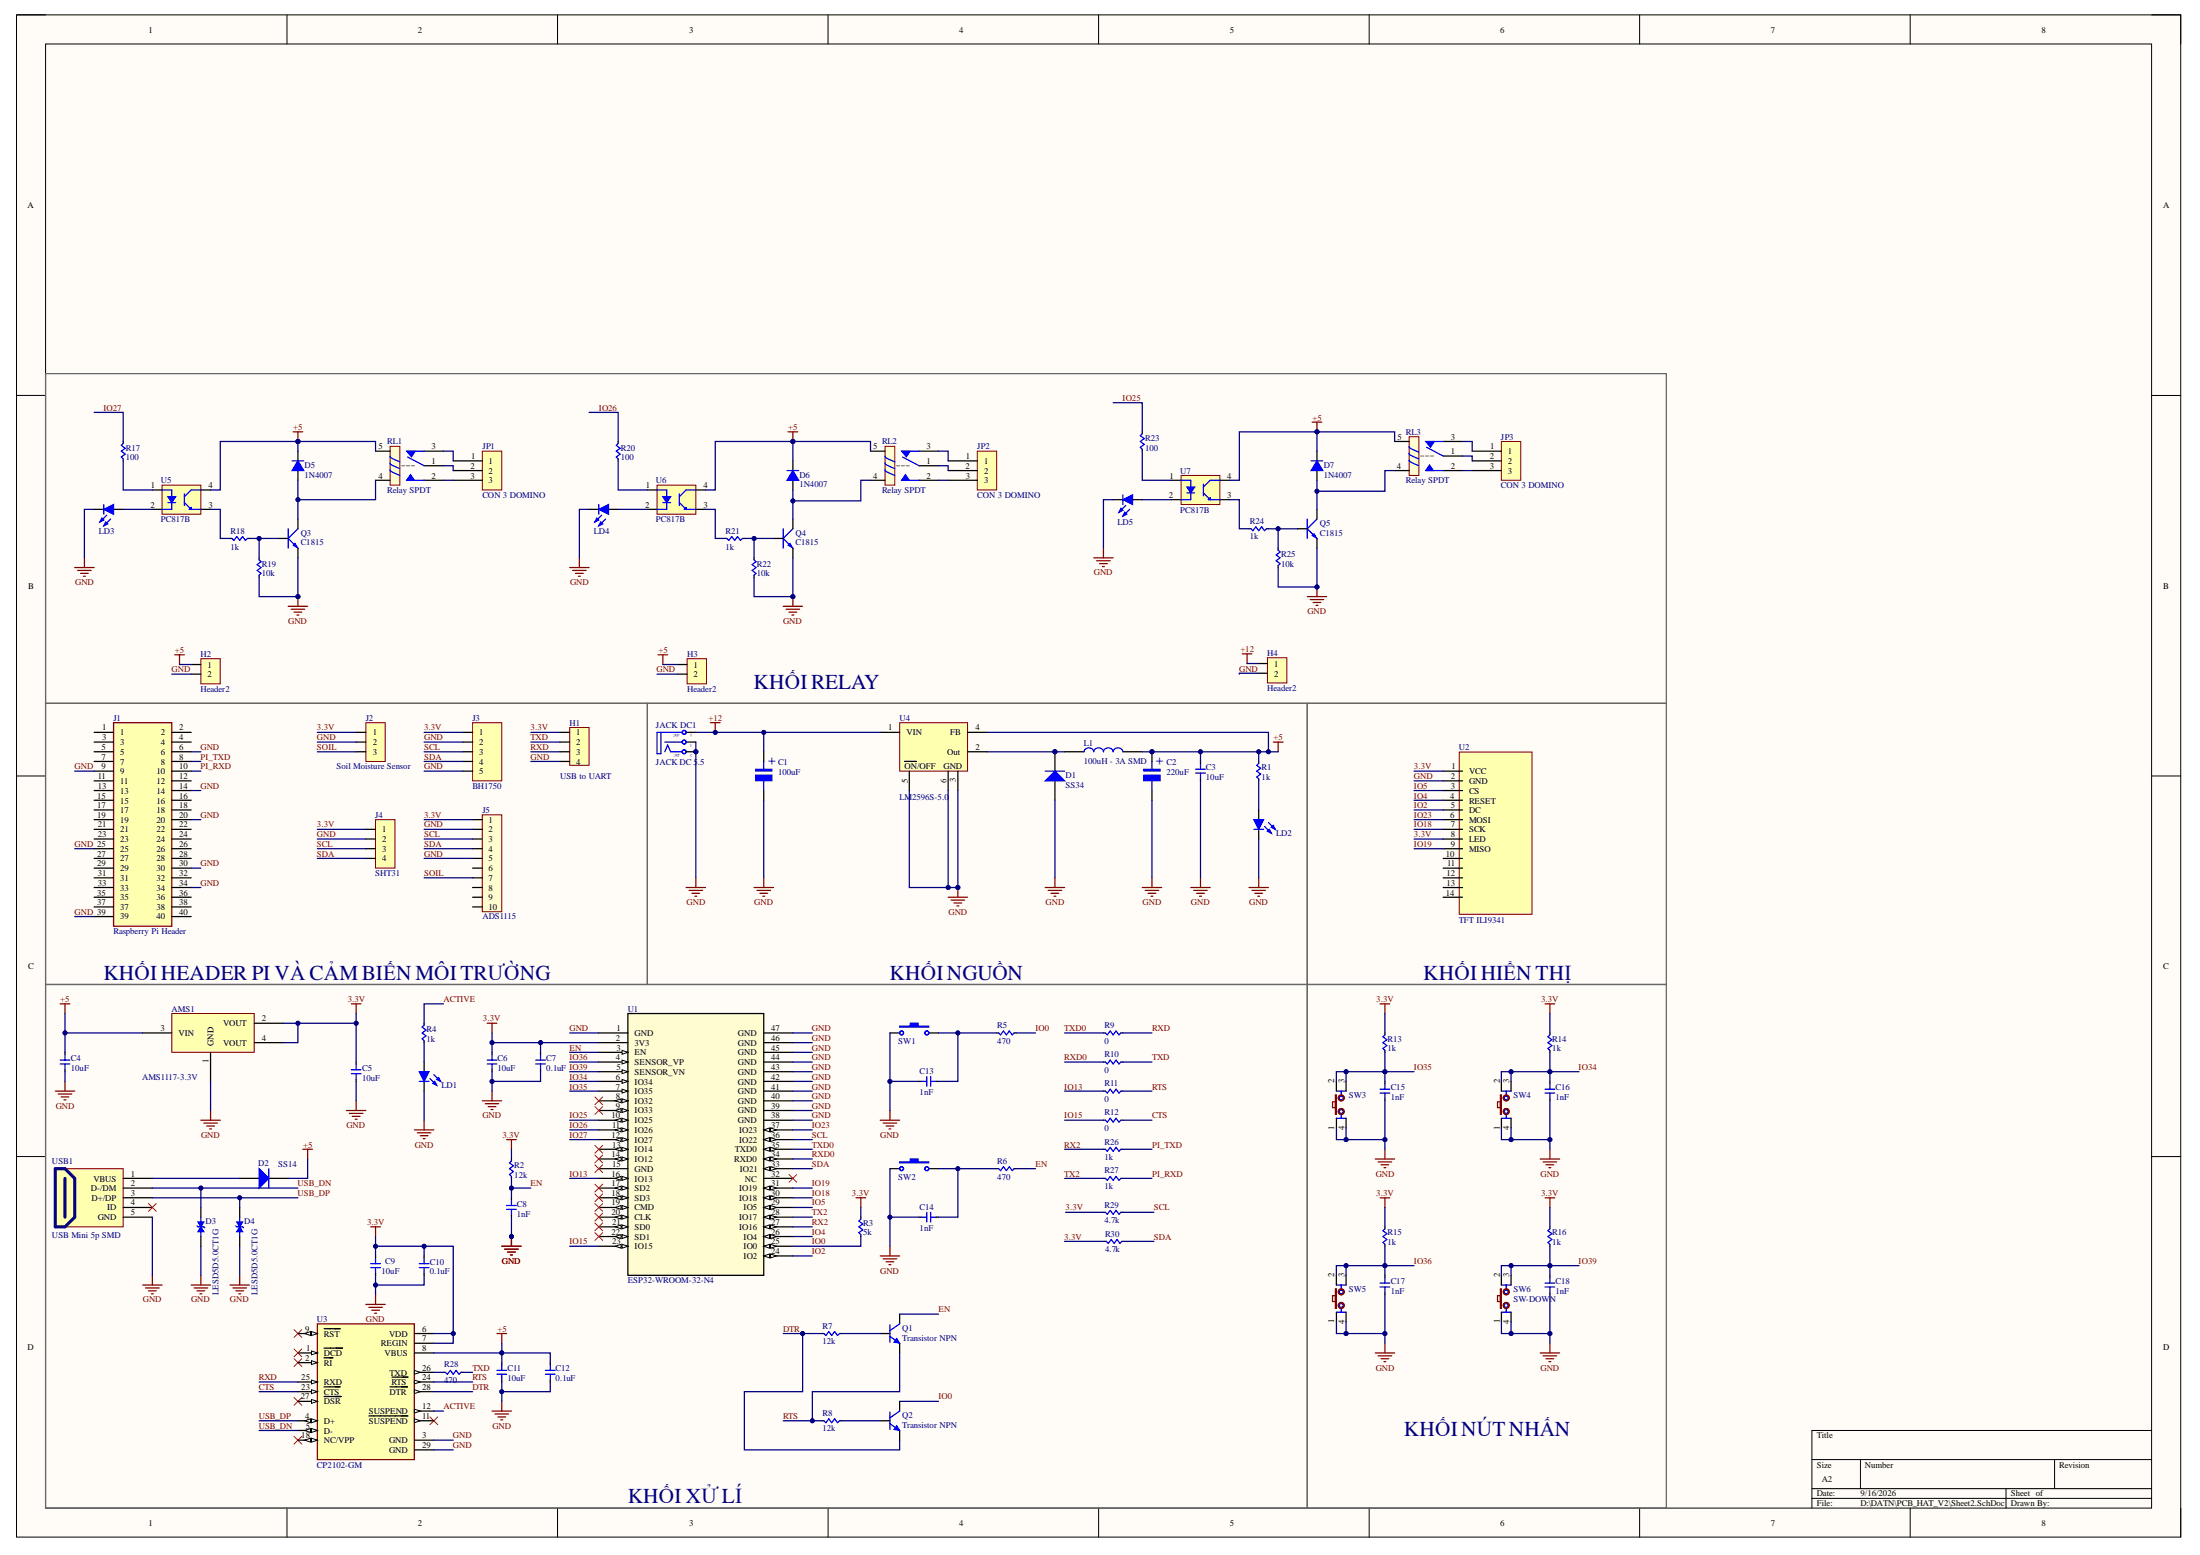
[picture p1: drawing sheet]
# Altium project PCB_HAT.PrjPcb
1 sheet, 97 parts. Net scope: global (net labels, ports and power ports of the same name join across sheets).
Board file: PCB3.PcbDoc

## Sheet Sheet2.SchDoc
size A2; SheetNumber: 1; SheetTotal: 1

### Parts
AMS1  AMS1117-3.3V  [SOT223]
C1  100uF  [tu nhom 6.3 (d)]
C2  220uF  [tu nhom 8 (e)]
C3  10uF  [Cap 0603]
C4  10uF  [Cap 0603]
C5  10uF  [Cap 0603]
C6  10uF  [Cap 0603]
C7  0.1uF  [Cap 0603]
C8  1nF  [Cap 0603]
C9  10uF  [Cap 0603]
C10  0.1uF  [Cap 0603]
C11  10uF  [Cap 0603]
C12  0.1uF  [Cap 0603]
C13  1nF  [Cap 0603]
C14  1nF  [Cap 0603]
C15  1nF  [Cap 0603]
C16  1nF  [Cap 0603]
C17  1nF  [Cap 0603]
C18  1nF  [Cap 0603]
D1  SS34  [DIODE SMA]
D2  SS14  [DIODE SMA]
D3  LESD5D5.0CT1G  [TVS_LESD5D5.0CT1G]
D4  LESD5D5.0CT1G  [TVS_LESD5D5.0CT1G]
D5  1N4007  [DIODE 1A]
D6  1N4007  [DIODE 1A]
D7  1N4007  [DIODE 1A]
H1  USB to UART  [HDR4]
H2  Header2  [HDR2]
H3  Header2  [HDR2]
H4  Header2  [HDR2]
J1  Raspberry Pi Header  [SAMESKY_SSK04-FPH-254-B20]
J2  Soil Moisture Sensor  [JP3-C1T]
J3  BH1750  [JP5-C1T]
J4  SHT31  [JP4-C1T]
J5  ADS1115  [CON10]
JACK_DC1  JACK DC 5.5  [JACK DC 5.5]
JP1  CON 3 DOMINO  [CON 3]
JP2  CON 3 DOMINO  [CON 3]
JP3  CON 3 DOMINO  [CON 3]
L1  100uH - 3A SMD  [Cuon Cam 12x12x10]
LD1  Led  [Led 0805]  (value not drawn)
LD2  Led  [Led 0805]  (value not drawn)
LD3  Led  [Led 0805]  (value not drawn)
LD4  Led  [Led 0805]  (value not drawn)
LD5  Led  [Led 0805]  (value not drawn)
Q1  Transistor NPN  [SOT-23]
Q2  Transistor NPN  [SOT-23]
Q3  C1815  [TO92-123]
Q4  C1815  [TO92-123]
Q5  C1815  [TO92-123]
R1  1k  [RES 0603]
R2  12k  [RES 0603]
R3  5k  [RES 0603]
R4  1k  [RES 0603]
R5  470  [RES 0603]
R6  470  [RES 0603]
R7  12k  [RES 0603]
R8  12k  [RES 0603]
R9  0  [RES 0603]
R10  0  [RES 0603]
R11  0  [RES 0603]
R12  0  [RES 0603]
R13  1k  [RES 0603]
R14  1k  [RES 0603]
R15  1k  [RES 0603]
R16  1k  [RES 0603]
R17  100  [RES 0603]
R18  1k  [RES 0603]
R19  10k  [RES 0603]
R20  100  [RES 0603]
R21  1k  [RES 0603]
R22  10k  [RES 0603]
R23  100  [RES 0603]
R24  1k  [RES 0603]
R25  10k  [RES 0603]
R26  1k  [RES 0603]
R27  1k  [RES 0603]
R28  470  [RES 0603]
R29  4.7k  [RES 0603]
R30  4.7k  [RES 0603]
RL1  Relay SPDT  [RL_SPDT_10A]
RL2  Relay SPDT  [RL_SPDT_10A]
RL3  Relay SPDT  [RL_SPDT_10A]
SW1  Nut Nhan 2 Chan SMD 3x6x2.5  [Nut Nhan 2 Chan SMD 3x6x2.5]  (value not drawn)
SW2  Nut Nhan 2 Chan SMD 3x6x2.5  [Nut Nhan 2 Chan SMD 3x6x2.5]  (value not drawn)
SW3  SW_CAPTURE  [SW2-DIP]  (value not drawn)
SW4  SW_UP  [SW2-DIP]  (value not drawn)
SW5  SW-OK  [SW2-DIP]  (value not drawn)
SW6  SW-DOWN  [SW2-DIP]
U1  ESP32-WROOM-32-N4  [MOD_ESP32-WROOM-32_EXP]
U2  TFT ILI9341  [TFT ILI9341]
U3  CP2102-GM  [QFN50P500X500X100-29N]
U4  LM2596S-5.0  [TO-263-5]
U5  PC817B  [DIP 4]
U6  PC817B  [DIP 4]
U7  PC817B  [DIP 4]
USB1  USB Mini 5p SMD  [USB Mini 5p SMD]

### Blocks framed on the sheet
KHỐI RELAY: D5-D7 JP1-JP3 LD3-LD5 Q3-Q5 R17-R25 RL1-RL3 U5-U7
KHỐI HEADER PI VÀ CẢM BIẾN MÔI TRƯỜNG: H1-H4 J1-J5
KHỐI HIỂN THỊ: U2
KHỐI NÚT NHẤN: C15-C18 R13-R16 SW3-SW6

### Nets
3.3V: AMS1.2(VOUT) AMS1.4(VOUT) C5.1 C6.1 C7.1 C9.1 C10.1 H1.1 J2.1 J3.1 J4.1 J5.1 R2.2 R3.2 R13.2 R14.2 R15.2 R16.2 R29.2 R30.2 U1.2(3V3) U2.1(VCC) U2.8(LED) U3.6(VDD) U3.7(REGIN)
+5: AMS1.3(VIN) C2.1 C3.1 C4.1 C11.1 C12.1 D2.2(K) D5.2(K) D6.2(K) D7.2(K) H2.1 H3.1 L1.2 R1.2 RL1.5(COIL2) RL2.5(COIL2) RL3.5(COIL2) U3.8(VBUS) U4.4(FB) U5.4(C) U6.4(C) U7.4(C)
+12: C1.1 H4.1 JACK_DC1.1(T) U4.1(VIN)
GND: AMS1.1(GND) C1.2 C2.2 C3.2 C4.2 C5.2 C6.2 C7.2 C8.2 C9.2 C10.2 C11.2 C12.2 C13.1 C14.1 C15.2 C16.2 C17.2 C18.2 D1.1(A) D3.1 D4.1 H1.4 H2.2 H3.2 H4.2 J1.6 J1.9 J1.14 J1.20 J1.25 J1.30 J1.34 J1.39 J2.2 J3.2 J3.5 J4.2 J5.2 J5.5 JACK_DC1.2(TN) JACK_DC1.3(S) LD1.2(K) LD2.2(K) LD3.2(K) LD4.2(K) LD5.2(K) Q3.1(E) Q4.1(E) Q5.1(E) R19.2 R22.2 R25.2 SW1.1 SW2.1 SW3.1 SW3.4 SW4.1 SW4.4 SW5.1 SW5.4 SW6.1 SW6.4 U1.1(GND) U1.38(GND) U1.39(GND) U1.40(GND) U1.41(GND) U1.42(GND) U1.43(GND) U1.44(GND) U1.45(GND) U1.46(GND) U1.47(GND) U2.2(GND) U3.3(GND) U3.29(GND) U4.3(GND) U4.5(~{ON}/OFF) U4.6(PAD) USB1.5(GND)
ACTIVE: R4.2 U3.12(SUSPEND)
CTS: R12.1 U3.23(~{CTS})
DTR: Q2.2(E) R7.2 U3.28(~{DTR})
EN: C8.1 Q1.3(C) R2.1 R6.1 U1.3(EN)
IO0: Q2.3(C) R3.1 R5.1 U1.25(IO0)
IO2: U1.24(IO2) U2.5(DC)
IO4: U1.26(IO4) U2.4(RESET)
IO5: U1.29(IO5) U2.3(CS)
IO13: R11.2 U1.16(IO13)
IO15: R12.2 U1.23(IO15)
IO18: U1.30(IO18) U2.7(SCK)
IO19: U1.31(IO19) U2.9(MISO)
IO23: U1.37(IO23) U2.6(MOSI)
IO25: R23.2 U1.10(IO25)
IO26: R20.2 U1.11(IO26)
IO27: R17.2 U1.12(IO27)
IO34: C16.1 R14.1 SW4.2 SW4.3 U1.6(IO34)
IO35: C15.1 R13.1 SW3.2 SW3.3 U1.7(IO35)
IO36: C17.1 R15.1 SW5.2 SW5.3 U1.4(SENSOR_VP)
IO39: C18.1 R16.1 SW6.2 SW6.3 U1.5(SENSOR_VN)
PI_RXD: J1.10 R27.1
PI_TXD: J1.8 R26.1
RTS: Q1.2(E) R8.2 R11.1 U3.24(~{RTS})
RX2: R26.2 U1.27(IO16)
RXD: H1.3 R9.1 U3.25(RXD)
RXD0: R10.2 U1.34(RXD0)
SCL: J3.3 J4.3 J5.3 R29.1 U1.36(IO22)
SDA: J3.4 J4.4 J5.4 R30.1 U1.33(IO21)
SOIL: J2.3 J5.7
TX2: R27.2 U1.28(IO17)
TXD: H1.2 R10.1 R28.1
TXD0: R9.2 U1.35(TXD0)
USB_DN: D3.2 U3.5(D-) USB1.2(D-/DM)
USB_DP: D4.2 U3.4(D+) USB1.3(D+/DP)
NetC13_2: C13.2 R5.2 SW1.2
NetC14_2: C14.2 R6.2 SW2.2
NetD1_2: D1.2(K) L1.1 U4.2(Out)
NetD2_1: D2.1(A) USB1.1(VBUS)
NetD5_1: D5.1(A) Q3.3(C) RL1.4(COIL1)
NetD6_1: D6.1(A) Q4.3(C) RL2.4(COIL1)
NetD7_1: D7.1(A) Q5.3(C) RL3.4(COIL1)
NetJP1_1: JP1.1 RL1.3(NC)
NetJP1_2: JP1.2 RL1.1(COM)
NetJP1_3: JP1.3 RL1.2(NO)
NetJP2_1: JP2.1 RL2.3(NC)
NetJP2_2: JP2.2 RL2.1(COM)
NetJP2_3: JP2.3 RL2.2(NO)
NetJP3_1: JP3.1 RL3.3(NC)
NetJP3_2: JP3.2 RL3.1(COM)
NetJP3_3: JP3.3 RL3.2(NO)
NetLD1_1: LD1.1(A) R4.1
NetLD2_1: LD2.1(A) R1.1
NetLD3_1: LD3.1(A) U5.2(K)
NetLD4_1: LD4.1(A) U6.2(K)
NetLD5_1: LD5.1(A) U7.2(K)
NetQ1_1: Q1.1(B) R7.1
NetQ2_1: Q2.1(B) R8.1
NetQ3_2: Q3.2(B) R18.1 R19.1
NetQ4_2: Q4.2(B) R21.1 R22.1
NetQ5_2: Q5.2(B) R24.1 R25.1
NetR17_1: R17.1 U5.1(A)
NetR18_2: R18.2 U5.3(E)
NetR20_1: R20.1 U6.1(A)
NetR21_2: R21.2 U6.3(E)
NetR23_1: R23.1 U7.1(A)
NetR24_2: R24.2 U7.3(E)
NetR28_2: R28.2 U3.26(TXD)

Not connected (* = marked no-connect by the designer): J1 1 2 3 4 5 7 11 12 13 15 16 17 18 19 21 22 23 24 26 27 28 29 31 32 33 35 36 37 38 40; J5 6 8 9 10; U1 8(IO32)* 9(IO33)* 13(IO14)* 14(IO12)* 15(GND)* 17(SD2)* 18(SD3)* 19(CMD)* 20(CLK)* 21(SD0)* 22(SD1)* 32(NC)*; U2 10(DB11) 11(DB12) 12(DB13) 13(DS14) 14(DB15); U3 1(~{DCD})* 2(~{RI})* 9(~{RST})* 11(~{SUSPEND})* 18(NC/VPP)* 27(~{DSR})*; USB1 4(ID)*

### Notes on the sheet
- KHỐI NGUỒN
- KHỐI XỬ LÍ
